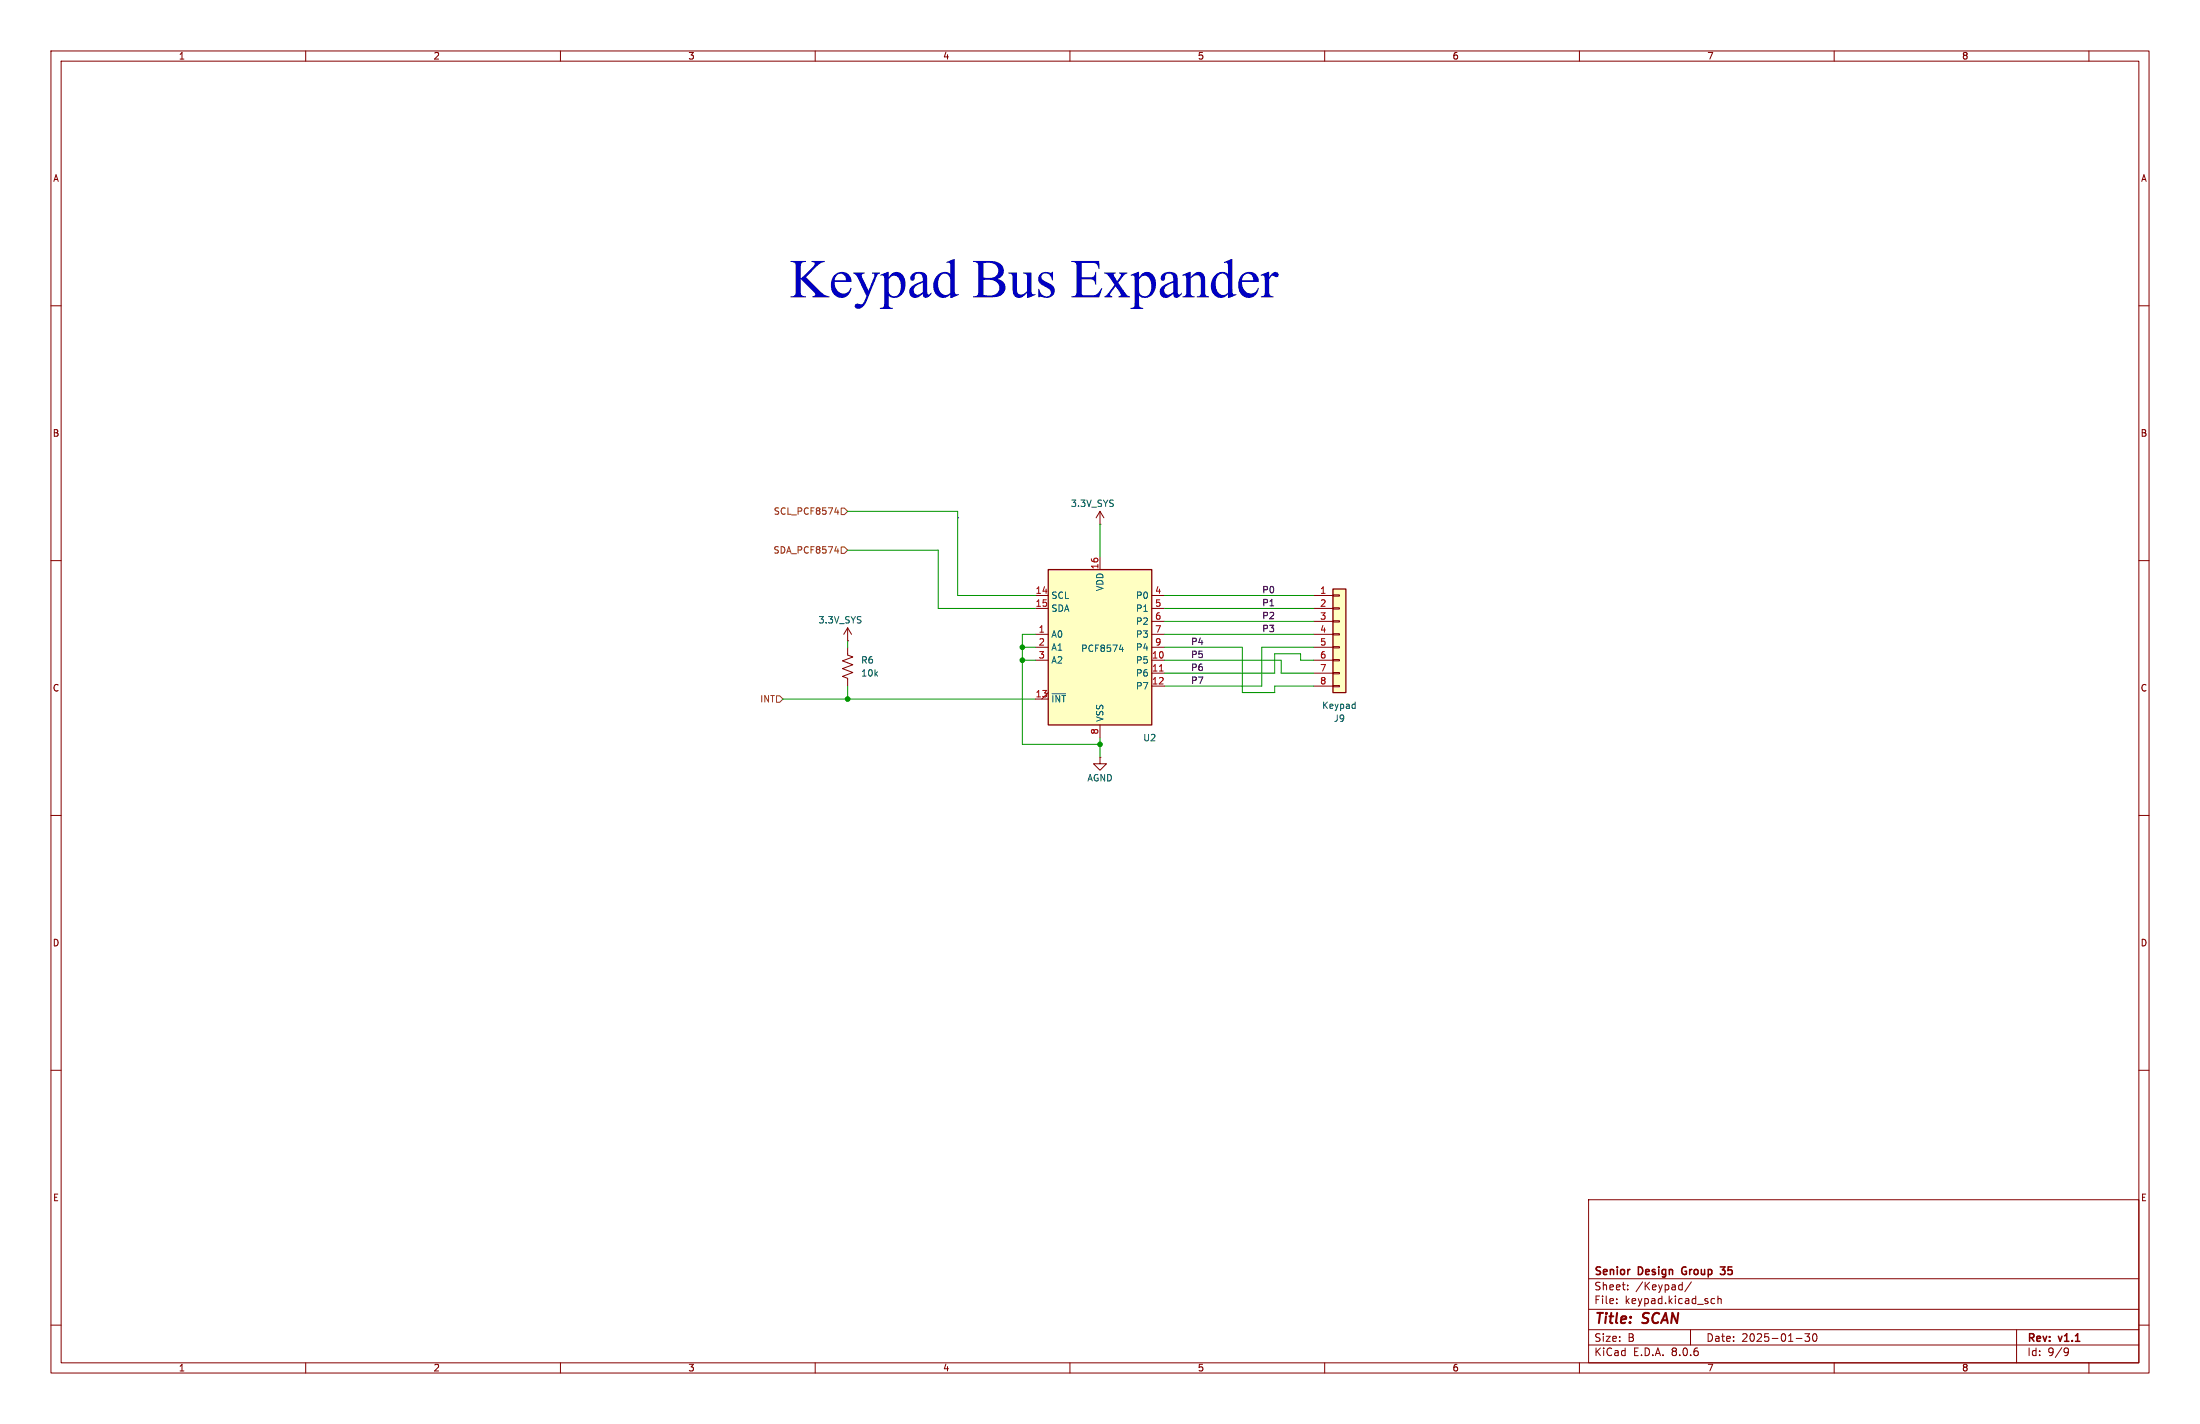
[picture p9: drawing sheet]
<svg xmlns="http://www.w3.org/2000/svg" width="432mm" height="279mm" viewBox="0 0 432 279" stroke-linecap="round" stroke-linejoin="round" font-family="sans-serif">
<g fill="none" stroke="#840000" stroke-width=".2">
<path d="M10 10h411.8v259.4h-411.8zM12 12h407.8v255.4h-407.8zM60 10v2M110 10v2M160 10v2M210 10v2M260 10v2M310 10v2M360 10v2M410 10v2M10 60h2M419.8 60h2"/>
<path d="M10 110h2M419.8 110h2M10 160h2M419.8 160h2M10 210h2M419.8 210h2M311.8 235.4h108v32h-108zM10 260h2M311.8 256.9h108M311.8 250.9h108M317.3 255.6v.2M317.3 254.9v.1"/>
<path d="M319.5 252.9v.2M319.5 252.2v.1M329.8 252.1l.4 .1M330.2 251.6v1.5M330.2 253l-.4 .1M332 251.5l-1.3 1.9M336 255.7h.5M336 254.9h.5M337.2 254.9l.2-.1 .4 .1v.9M337.2 254.3v1.5M419.8 260h2M60 267.4v2"/>
<path d="M110 267.4v2M160 267.4v2M210 267.4v2M260 267.4v2M310 267.4v2M311.8 263.9h108M311.8 260.9h108M331.8 260.9v3M352.5 262.6h1.2M354.3 261.7h.9l-.5 .6 .4 .1v.6l-.2 .2-.6-.2M356 261.8l.1-.1a.8 .8 0 0 1 .5 .7 .8 .8 0 0 1-.5 .8 1 1 0 0 1-.1-1.4zM360 267.4v2"/>
<path d="M395.8 260.9v6.5M405.4 264.5l.5 .1a.99 .99 0 0 1-.4 1.4h-.2M406 265.1l-.3 .3h-.3M410 267.4v2"/>
</g>
<path d="M330.2 248.8l-.1 .4 .1 .7M337.6 248.6h1l-.5 .5 .3 .1M337.7 250h.7" fill="none" stroke="#840000" stroke-width=".3"/>
<path d="M205.7 111.8h20.4v30.4h-20.4z" fill="#ffffc2"/>
<path d="M205.7 111.8h20.4v30.4h-20.4z" fill="none" stroke="#840000" stroke-width=".25"/>
<g fill="none" stroke="#840000" stroke-width=".2">
<path d="M203.2 116.8h2.5M203.2 119.4h2.5M215.9 102.9h.1M215.9 100.3v2.6M215.9 109.2v2.6M215.9 100.3l-.8 1.3M215.9 100.3l.8 1.3M226.1 116.8h2.5M226.1 119.4h2.5M203.2 124.5h2.5M203.2 129.5h2.5M203.2 137.2h2.5"/>
<path d="M203.2 127h2.5M205.7 135.9l-1.2 1.3M226.1 124.5h2.5M226.1 129.5h2.5M226.1 132.1h2.5M226.1 134.6h2.5M226.1 127h2.5M226.1 121.9h2.5M215.9 142.2v2.6"/>
</g>
<path d="M227.6 131.7h.7" fill="none" stroke="#a90000" stroke-width=".2"/>
<path d="M206.5 136.1h2.6M219.7 127.4h.8M220.3 127v.8" fill="none" stroke="#006464" stroke-width=".2"/>
<path d="M261.6 115.6h2.6v20.3h-2.6z" fill="#ffffc2"/>
<g fill="none" stroke="#840000" stroke-width=".2">
<path d="M257.8 116.8h3.8M257.8 119.4h3.8M261.6 119.3h1.3v.2h-1.3zM261.6 116.7h1.3v.3h-1.3zM166.4 127v1.5l1 .4-2 .8 2 .7-2 .8 2 .8-2 .7 1 .4v1.5M166.4 125.7h.1M166.4 123.2v2.5M166.4 123.2l-.8 1.3M166.4 123.2l.7 1.3M257.8 121.9h3.8M257.8 124.5h3.8M257.8 127h3.8"/>
<path d="M257.8 129.5h3.8M257.8 132.1h3.8M257.8 134.6h3.8M261.6 134.5h1.3v.2h-1.3zM261.6 132h1.3v.2h-1.3zM261.6 129.4h1.3v.3h-1.3zM261.6 126.9h1.3v.2h-1.3zM261.6 124.3h1.3v.3h-1.3zM261.6 121.8h1.3v.2h-1.3zM215.9 148.6v1.3h1.3l-1.3 1.2-1.3-1.2h1.3M215.9 148.6h.1"/>
</g>
<path d="M261.6 115.6h2.6v20.3h-2.6z" fill="none" stroke="#840000" stroke-width=".25"/>
<path d="M265.9 138.2h.1M266 137.7v1.3M266 138.9l-.1 .1" fill="none" stroke="#006464" stroke-width=".2"/>
<path d="M165.1 99.7h.6l.7 .6-.7 .7h-.6zM163.8 100.5h.8M163.8 108.1h.8M164.4 100.1v.8M164.4 107.7v.8M165.1 107.3h.6l.7 .7-.7 .6h-.6zM152.4 136.5h.6l.7 .7-.7 .6h-.6z" fill="none" stroke="#725600" stroke-width=".2"/>
<path d="M188 101.6h.1" fill="none" stroke="#0000c2" stroke-width=".2"/>
<g fill="none" stroke="#009600" stroke-width=".2">
<path d="M166.4 108h17.7v11.4h19.1M166.4 100.3h21.6v16.5h15.2M215.9 102.9v6.3M228.6 119.4h29.2M228.6 116.8h29.2M153.7 137.2h49.5M166.4 125.7v1.3M166.4 134.6v2.6M200.7 127h2.5M200.7 129.5h2.5M203.2 124.5h-2.5v21.6h15.2M228.6 129.5h22.9v2.6h6.3"/>
<path d="M228.6 127h15.2v8.9h6.4v-1.3h7.6M228.6 124.5h29.2M228.6 121.9h29.2M257.8 129.5h-2.5v-1.2h-5.1v3.8h-21.6M257.8 127h-10.2v7.6h-19M215.9 144.8v3.8"/>
</g>
<g fill="#009600" stroke="#009600" stroke-width=".2">
<circle cx="215.9" cy="146.1" r=".46"/>
<circle cx="166.4" cy="137.2" r=".46"/>
<circle cx="200.7" cy="127" r=".46"/>
<circle cx="200.7" cy="129.5" r=".46"/>
</g>
<text font-size="10.6" fill="#0000c2" x="155" y="61.1">KeypadBusExpander</text>
<g font-size="2.8" fill="#840000">
<text x="312.8" y="260.3">Title:</text>
<text x="322.5" y="260.3">SCAN</text>
</g>
<g font-size="2.1" fill="#840000">
<text x="312.8" y="250.6">Senior</text>
<text x="321.6" y="250.6">Design</text>
<text x="330.8" y="250.6">Group</text>
<text x="339" y="250.6">35</text>
<text x="312.8" y="256.1">File:</text>
<text x="312.8" y="253.4">Sheet:</text>
<text x="318.9" y="256.1">keypad.kicad_sch</text>
<text x="321" y="253.4">/Keypad/</text>
<text x="312.8" y="263.5">Size:</text>
<text x="319.5" y="263.5">B</text>
<text x="334.8" y="263.5">Date:</text>
<text x="341.8" y="263.5">2025-01-30</text>
<text x="397.8" y="263.7">Rev:</text>
<text x="404.2" y="263.7">v1.1</text>
<text x="312.8" y="266.3">KiCad</text>
<text x="320.5" y="266.3">E.D.A.</text>
<text x="328.1" y="266.3">8.0.6</text>
<text x="397.8" y="266.3">Id:</text>
<text x="401.9" y="266.3">9/9</text>
</g>
<g font-size="1.8" fill="#840000">
<text x="35" y="11.9">1</text>
<text x="85" y="11.9">2</text>
<text x="135" y="11.9">3</text>
<text x="185" y="11.9">4</text>
<text x="235" y="11.9">5</text>
<text x="285" y="11.9">6</text>
<text x="335" y="11.9">7</text>
<text x="385" y="11.9">8</text>
<text x="10.3" y="35.9">A</text>
<text x="420.1" y="35.9">A</text>
<text x="10.3" y="85.9">B</text>
<text x="420.1" y="85.9">B</text>
<text x="10.3" y="135.9">C</text>
<text x="420.1" y="135.9">C</text>
<text x="10.3" y="185.9">D</text>
<text x="420.1" y="185.9">D</text>
<text x="10.3" y="235.9">E</text>
<text x="420.1" y="235.9">E</text>
<text x="35" y="269.3">1</text>
<text x="85" y="269.3">2</text>
<text x="135" y="269.3">3</text>
<text x="185" y="269.3">4</text>
<text x="235" y="269.3">5</text>
<text x="285" y="269.3">6</text>
<text x="335" y="269.3">7</text>
<text x="385" y="269.3">8</text>
</g>
<g font-size="1.8" fill="#725600">
<text x="151.8" y="101.2">SCL_PCF8574</text>
<text x="151.7" y="108.8">SDA_PCF8574</text>
<text x="149.1" y="138">INT</text>
</g>
<g font-size="1.8" fill="#006464">
<text x="210.1" y="99.7">3.3V_SYS</text>
<text x="206.2" y="117.7">SCL</text>
<text x="216.8" y="116.1" transform="rotate(-90 216.8 116.1)">VDD</text>
<text x="222.9" y="117.7">P0</text>
<text x="160.5" y="122.5">3.3V_SYS</text>
<text x="206.2" y="125.3">A0</text>
<text x="206.2" y="120.2">SDA</text>
<text x="222.9" y="120.2">P1</text>
<text x="222.9" y="122.8">P2</text>
<text x="222.9" y="125.3">P3</text>
<text x="168.9" y="130.4">R6</text>
<text x="206.2" y="127.9">A1</text>
<text x="206.2" y="130.4">A2</text>
<text x="212.1" y="128.1">PCF8574</text>
<text x="222.9" y="130.4">P5</text>
<text x="222.9" y="127.9">P4</text>
<text x="168.9" y="132.9">10k</text>
<text x="222.9" y="132.9">P6</text>
<text x="222.9" y="135.5">P7</text>
<text x="206.2" y="138">~{INT}</text>
<text x="216.8" y="141.7" transform="rotate(-90 216.8 141.7)">VSS</text>
<text x="259.4" y="139.3">Keypad</text>
<text x="261.7" y="141.8">J9</text>
<text x="224.3" y="145.6">U2</text>
<text x="213.3" y="153.5">AGND</text>
</g>
<g font-size="1.8" fill="#a90000">
<text x="215.6" y="111.8" transform="rotate(-90 215.6 111.8)">16</text>
<text x="203.2" y="116.6">14</text>
<text x="203.2" y="119.1">15</text>
<text x="226.6" y="116.6">4</text>
<text x="226.6" y="119.1">5</text>
<text x="259" y="116.6">1</text>
<text x="259" y="119.1">2</text>
<text x="203.8" y="124.2">1</text>
<text x="226.6" y="121.7">6</text>
<text x="226.6" y="124.2">7</text>
<text x="259" y="121.7">3</text>
<text x="259" y="124.2">4</text>
<text x="203.8" y="126.7">2</text>
<text x="203.8" y="129.3">3</text>
<text x="226" y="129.3">10</text>
<text x="226" y="131.8">11</text>
<text x="226.6" y="126.7">9</text>
<text x="259" y="126.7">5</text>
<text x="259" y="129.3">6</text>
<text x="259" y="131.8">7</text>
<text x="203.2" y="136.9">13</text>
<text x="226" y="134.4">12</text>
<text x="259" y="134.4">8</text>
<text x="215.6" y="144.2" transform="rotate(-90 215.6 144.2)">8</text>
</g>
<g font-size="1.8" fill="#0f0f0f">
<text x="247.6" y="116.5">P0</text>
<text x="247.6" y="119">P1</text>
<text x="247.6" y="121.6">P2</text>
<text x="247.6" y="124.1">P3</text>
<text x="233.7" y="126.7">P4</text>
<text x="233.7" y="129.2">P5</text>
<text x="233.7" y="131.7">P6</text>
<text x="233.7" y="134.3">P7</text>
</g>
</svg>
